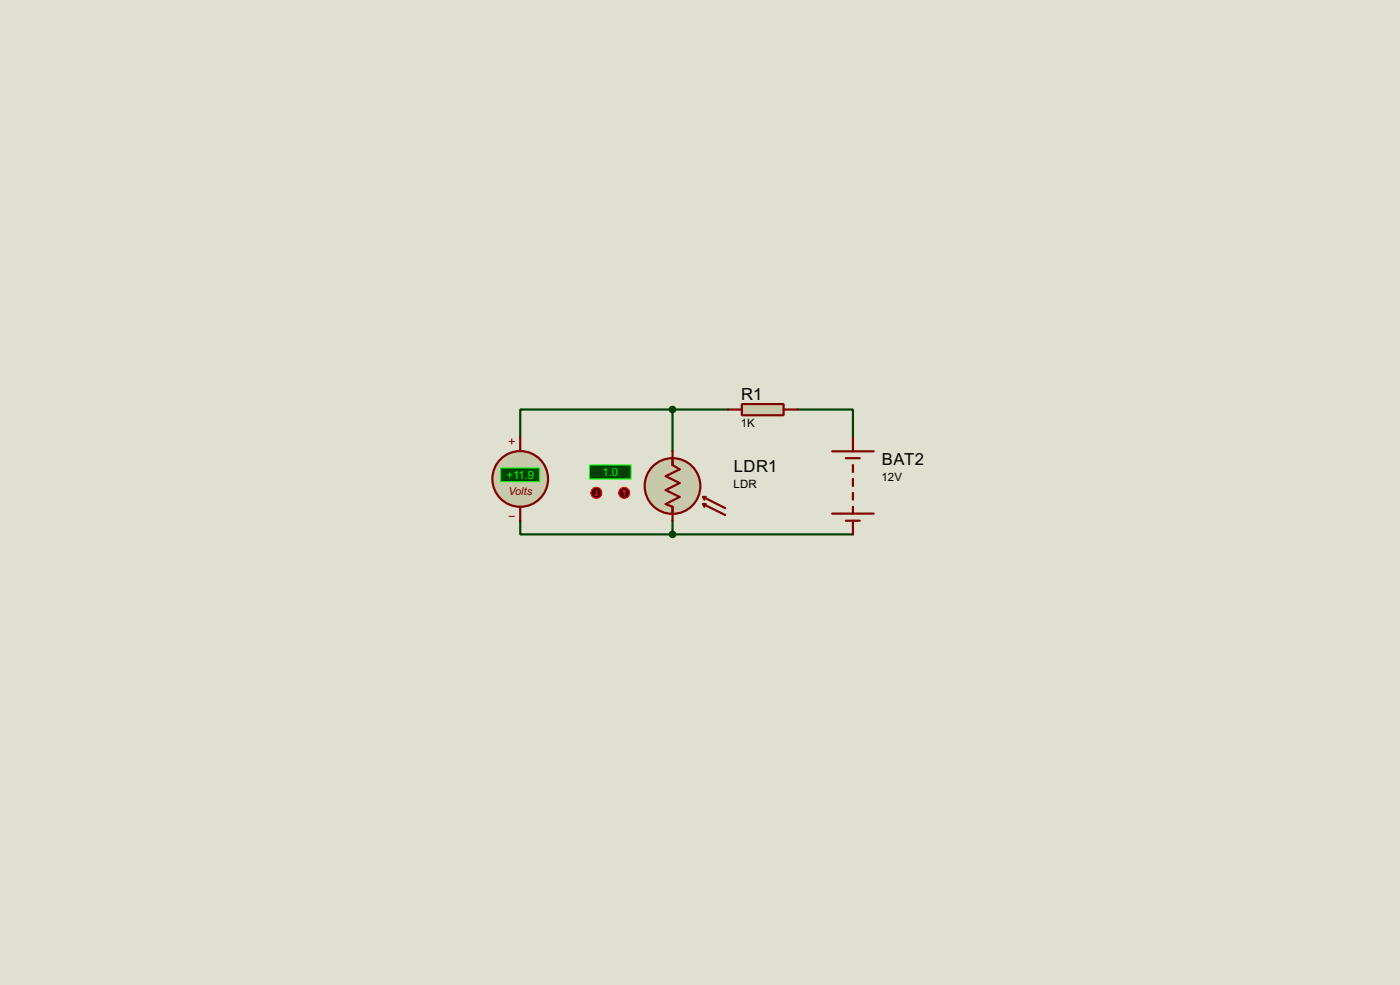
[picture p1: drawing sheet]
<svg xmlns="http://www.w3.org/2000/svg" width="256mm" height="180mm" viewBox="0 0 256 180" stroke-linecap="round" stroke-linejoin="round" font-family="sans-serif">
<path d="M0 0h256.5v180.3h-256.5z" fill="#e0e0d0"/>
<path d="M123.2 75h-27.9v5.1M123.2 75v7.6M123.2 75h10.2M146.1 75h10.2v5.1M95.3 95.3v2.5h27.9M123.2 97.8h33.1M123.2 95.3v2.5" fill="none" stroke="#004000" stroke-width=".4"/>
<path d="M152.5 82.6h7.6M152.5 94h7.6M155 83.9h2.5M155 95.3h2.5M156.3 80.1v2.5M156.3 85.1v1.3M156.3 87.7v1.3M156.3 90.2v1.3M156.3 92.8v1.2M156.3 95.3v2.5" fill="none" stroke="#800000" stroke-width=".4"/>
<path d="M135.9 74h7.7v2h-7.7z" fill="#c8c8aa" stroke="#800000" stroke-width=".4"/>
<path d="M133.4 75h2.5M143.6 75h2.5" fill="none" stroke="#800000" stroke-width=".4"/>
<circle cx="123.2" cy="89" r="5.1" fill="#c8c8aa" stroke="#800000" stroke-width=".4"/>
<path d="M123.2 83.9v1.2l1.3 .8-2.5 1.3 2.5 1.2-2.5 1.3 2.5 1.3-2.5 1.3 1.2 .5v1.2M128.8 92.3l4.1 2M128.8 92.3l.3 .5M128.8 92.3h.5M128.8 91l4.1 2M128.8 91l.3 .5M128.8 91h.5" fill="none" stroke="#800000" stroke-width=".4"/>
<path d="M108 85.1h7.6v2.6h-7.6z" fill="#004000" stroke="#0f0" stroke-width=".2"/>
<path d="M123.2 82.6v2.5M123.2 92.8v2.5" fill="none" stroke="#800000" stroke-width=".4"/>
<circle cx="114.3" cy="90.2" r="1" fill="#400000" stroke="#f00" stroke-width=".2"/>
<path d="M114.4 89.7l-.3 .3M114.4 89.7l.2 .3M114.4 89.7v1" fill="none" stroke="#f00" stroke-width=".2"/>
<circle cx="109.2" cy="90.2" r="1" fill="#400000" stroke="#f00" stroke-width=".2"/>
<path d="M109 90.5l.3 .2M109.3 89.7v1M109.5 90.5l-.2 .2" fill="none" stroke="#f00" stroke-width=".2"/>
<circle cx="95.3" cy="87.7" r="5.1" fill="#c8c8aa" stroke="#800000" stroke-width=".4"/>
<path d="M93.3 80.8h1M93.3 94.5h1M93.8 80.3v1" fill="none" stroke="#800000" stroke-width=".18"/>
<path d="M91.7 85.7h7.2v2.5h-7.2z" fill="#004000" stroke="#0f0" stroke-width=".2"/>
<path d="M95.3 80.1v2.5M95.3 92.8v2.5" fill="none" stroke="#800000" stroke-width=".4"/>
<g fill="#004000" stroke="#004000" stroke-width=".4">
<circle cx="123.2" cy="97.8" r=".5"/>
<circle cx="123.2" cy="75" r=".5"/>
</g>
<g font-size="3.4">
<text x="135.8" y="73.2">R1</text>
<text x="134.4" y="86.4">LDR1</text>
<text x="161.6" y="85.2">BAT2</text>
</g>
<g font-size="2.4">
<text x="135.7" y="78.1">1K</text>
<text x="134.4" y="89.4">LDR</text>
<text x="161.5" y="88.1">12V</text>
</g>
<g font-size="2.4" fill="#0f0">
<text x="92.8" y="87.6">+11.9</text>
<text x="110.4" y="87.1">1.0</text>
</g>
<text font-size="2.3" fill="#800000" x="93.1" y="90.6">Volts</text>
</svg>
